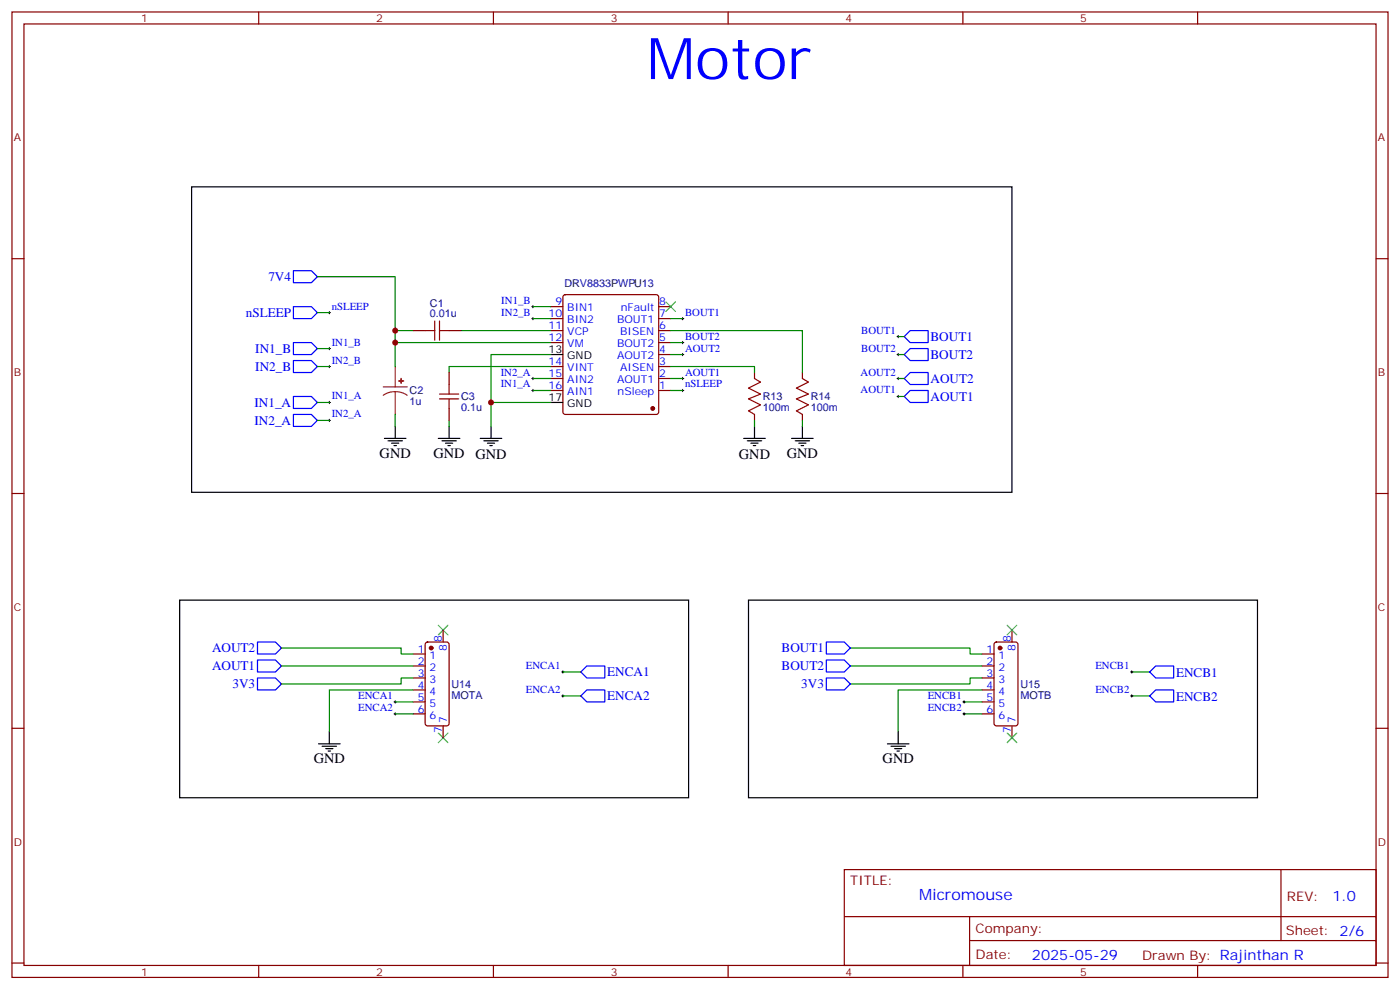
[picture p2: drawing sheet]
<svg xmlns="http://www.w3.org/2000/svg" width="412mm" height="292mm" viewBox="0 0 412 292" stroke-linecap="round" stroke-linejoin="round" font-family="sans-serif">
<g fill="none" stroke="#870000" stroke-width=".35">
<path d="M3.5 3.5h405.4v284.4h-405.4zM7.1 7.1h398.2v277.2h-398.2zM76.2 3.5v3.6M145.3 3.5v3.6M214.5 3.5v3.6M283.6 3.5v3.6M352.8 3.5v3.6M3.5 76.2h3.6M405.3 76.2h3.6M121.7 97.4h3.5M132.3 97.4h3.5M162.3 97.4h3.5"/>
<path d="M162.3 93.8h3.5M162.3 90.3h3.5M166 87l.5-.2h26.8l.5 .2 .2 .5v33.9l-.2 .5-.5 .2h-26.8l-.5-.3-.2-.4v-33.9zM194 97.4h3.6M194 93.8h3.6M194 90.3h3.6M132.3 109.7v3.5M162.3 115h3.5M162.3 111.5h3.5M162.3 108h3.5M162.3 100.9h3.5M194 115h3.6"/>
<path d="M194 111.5h3.6M194 108h3.6M194 104.4h3.6M194 100.9h3.6M222.2 109.7v1.8M236.4 109.7v1.8M132.3 120.3v3.5M222.2 122.1v1.7M236.4 122.1v1.7M3.5 145.3h3.6M405.3 145.3h3.6M121.7 192.6h3.5"/>
<path d="M121.7 196.1h3.5M121.7 199.7h3.5M125.5 189.3l.4-.2h5.7l.6 .4 .1 23.6-.5 .6-5.9 .1-.6-.5-.1-23.5zM130.5 185.6v3.5M289.3 192.6h3.5M289.3 196.1h3.5M289.3 199.7h3.5M293 189.3l.5-.2h5.7l.6 .4 .1 23.6-.5 .6-5.9 .1-.6-.5-.1-23.5zM298.1 185.6v3.5M3.5 214.5h3.6M121.7 203.2h3.5M121.7 206.7h3.5"/>
<path d="M121.7 210.3h3.5M130.5 213.8v3.5M289.3 203.2h3.5M289.3 206.7h3.5M289.3 210.3h3.5M298.1 213.8v3.5M405.3 214.5h3.6M248.7 256.1h156.6v28.2h-156.6zM377.3 256.1v20.9M248.7 270h156.5M285.6 277h119.6M285.6 270v14.1"/>
<path d="M3.5 283.6h3.6M76.2 284.3v3.6M145.3 284.3v3.6M214.5 284.3v3.6M283.6 284.3v3.6M352.8 284.3v3.6M405.3 283.6h3.6"/>
</g>
<g fill="none" stroke="#000" stroke-width=".35">
<path d="M56.4 55h241.7v90h-241.7zM162.3 104.4h3.5M162.3 118.5h3.5M113.2 129.1h6.4M114.3 129.8h4.2M115.4 130.5h2.1M116.1 131.2h.7M116.4 125.6v3.5M129.1 129.1h6.4M130.2 129.8h4.2M131.2 130.5h2.1M131.9 131.2h.7"/>
<path d="M132.3 125.6v3.5M141.5 129.1h6.3M142.5 129.8h4.3M143.6 130.5h2.1M144.3 131.2h.7M144.6 125.6v3.5M219.1 129.1h6.3M220.1 129.8h4.3M221.2 130.5h2.1M221.9 131.2h.7M222.2 125.6v3.5M233.2 129.1h6.3"/>
<path d="M234.2 129.8h4.3M235.3 130.5h2.1M236 131.2h.7M236.4 125.6v3.5M52.9 176.7h149.9v58.2h-149.9zM220.5 176.7h149.9v58.2h-149.9zM93.8 219.1h6.4M94.9 219.8h4.2M97 215.5v3.6M261.4 219.1h6.4M262.5 219.8h4.2M264.6 215.5v3.6"/>
<path d="M96 220.5h2.1M96.7 221.2h.7M263.5 220.5h2.1M264.2 221.2h.7"/>
</g>
<g fill="none" stroke="#00f" stroke-width=".35">
<path d="M86.4 79.7h5.3l1.8 1.8-1.8 1.8h-5.3zM86.4 90.3h5.3l1.8 1.8-1.8 1.7h-5.3zM266.3 99.1l1.8-1.7h5.3v3.5h-5.3zM86.4 106.2h5.3l1.8 1.8-1.8 1.7h-5.3zM86.4 100.9h5.3l1.8 1.8-1.8 1.7h-5.3zM86.4 116.8h5.3l1.8 1.7-1.8 1.8h-5.3zM266.3 104.4l1.8-1.7h5.3v3.5h-5.3zM266.3 111.5l1.8-1.8h5.3v3.5h-5.3zM266.3 116.8l1.8-1.8h5.3v3.5h-5.3zM86.4 122.1h5.3l1.8 1.7-1.8 1.8h-5.3zM75.8 189.1h5.3l1.8 1.8-1.8 1.7h-5.3zM75.8 199.7h5.3l1.8 1.7-1.8 1.8h-5.3z"/>
<path d="M75.8 194.4h5.3l1.8 1.7-1.8 1.8h-5.3zM171.1 197.9l1.8-1.8h5.3v3.6h-5.3zM243.4 194.4h5.3l1.8 1.7-1.8 1.8h-5.3zM243.4 199.7h5.3l1.8 1.7-1.8 1.8h-5.3zM243.4 189.1h5.3l1.8 1.8-1.8 1.7h-5.3zM338.7 197.9l1.7-1.8h5.3v3.6h-5.3zM172.9 203.2h5.3v3.5h-5.3l-1.8-1.7zM338.7 205l1.7-1.8h5.3v3.5h-5.3z"/>
</g>
<g fill="#870000" stroke="#870000" stroke-width=".35">
<circle cx="192.3" cy="120.3" r=".53"/>
<circle cx="127" cy="190.9" r=".53"/>
<circle cx="294.6" cy="190.9" r=".53"/>
</g>
<g fill="none" stroke="#008700" stroke-width=".35">
<path d="M93.5 81.5h22.9v26.5M93.5 92.1h3.5M116.4 97.4h5.3M135.8 97.4h26.5M157 93.8h5.3M157 90.3h5.3M197.6 97.4h38.8v12.3M197.6 93.8h3.5M264.6 99.1h1.7M93.5 118.5h3.5M93.5 102.7h3.5M93.5 108h3.5"/>
<path d="M116.4 100.9h45.9M144.6 118.5h17.7M157 115h5.3M157 111.5h5.3M162.3 104.4h-17.7v21.2M162.3 108h-30v1.7M197.6 108h24.6v1.7M197.6 100.9h3.5M197.6 115h3.5M197.6 111.5h3.5M197.6 104.4h3.5M264.6 111.5h1.7"/>
<path d="M264.6 104.4h1.7M264.6 116.8h1.7M93.5 123.8h3.5M116.4 122.1v3.5M132.3 123.8v1.8M222.2 123.8v1.8M236.4 123.8v1.8M82.9 190.9h35.3v1.7h3.5M82.9 196.1h38.8M121.7 199.7h-3.5v1.7h-35.3M165.8 197.9h5.3M250.5 190.9h35.3v1.7h3.5"/>
<path d="M250.5 196.1h38.8M289.3 199.7h-3.5v1.7h-35.3M333.4 197.9h5.3M116.4 210.3h5.3M116.4 206.7h5.3M121.7 203.2h-24.7v12.3M165.8 205h5.3M284 210.3h5.3M284 206.7h5.3M289.3 203.2h-24.7v12.3M333.4 205h5.3"/>
</g>
<g fill="none" stroke="#000" stroke-width=".29">
<path d="M96.7 92.1h.7M97 91.7v.7M156.6 90.3h.7M156.6 93.8h.7M157 90v.7M157 93.5v.7M200.7 93.8h.7M201.1 93.5v.7M264.2 99.1h.7M264.6 98.8v.7M96.7 102.7h.7M96.7 108h.7"/>
<path d="M96.7 118.5h.7M97 102.3v.7M97 107.6v.7M97 118.2v.7M156.6 111.5h.7M156.6 115h.7M157 111.1v.7M157 114.7v.7M200.7 111.5h.7M200.7 115h.7M200.7 100.9h.7M200.7 104.4h.7"/>
<path d="M201.1 100.5v.7M201.1 104.1v.7M201.1 111.1v.7M201.1 114.7v.7M264.2 111.5h.7M264.2 104.4h.7M264.2 116.8h.7M264.6 104.1v.7M264.6 111.1v.7M264.6 116.4v.7M96.7 123.8h.7M97 123.5v.7"/>
<path d="M165.5 197.9h.7M165.8 197.6v.7M333 197.9h.7M333.4 197.6v.7M116.1 206.7h.7M116.1 210.3h.7M116.4 206.4v.7M116.4 209.9v.7M165.5 205h.7M165.8 204.6v.7M283.6 206.7h.7M283.6 210.3h.7"/>
<path d="M284 206.4v.7M284 209.9v.7M333 205h.7M333.4 204.6v.7"/>
</g>
<path d="M112.9 113.9h7M116.4 115.4l-1.8 .2-1.7 .8M116.4 115.4l1.9 .2 1.6 .8M116.4 108v5.9M116.4 115.4v6.7" fill="none" stroke="#8c2424" stroke-width=".35"/>
<g fill="#8c2424" stroke="#8c2424" stroke-width=".35">
<path d="M117.5 112.2h1.4z"/>
<path d="M118.1 111.5l.1 1.4z"/>
</g>
<path d="M125.2 97.4h2.9M128.1 94.5v5.7M129.5 97.4h2.8M129.5 94.5v5.7M129.5 117.5h5.6M129.5 116.1h5.6M132.3 113.2v2.9M132.3 117.5v2.8M222.2 111.5l1.8 1-3.5 1.8 3.5 1.8-3.5 1.4 3.5 1.7-3.5 1.8 1.7 1.1M236.4 111.5l1.7 1-3.5 1.8 3.5 1.8-3.5 1.4 3.5 1.7-3.5 1.8 1.8 1.1" fill="none" stroke="#a10000" stroke-width=".35"/>
<path d="M196.1 88.9l2.9 2.8M199 88.9l-2.9 2.8M129.1 184.2l2.8 2.8M131.9 184.2l-2.8 2.8M296.7 184.2l2.8 2.8M299.5 184.2l-2.8 2.8M129.1 215.9l2.8 2.8M131.9 215.9l-2.8 2.8M296.7 215.9l2.8 2.8M299.5 215.9l-2.8 2.8" fill="none" stroke="#3c3" stroke-width=".35"/>
<g fill="#c00">
<circle cx="144.6" cy="118.5" r=".88"/>
<circle cx="116.4" cy="100.9" r=".88"/>
<circle cx="116.4" cy="97.4" r=".88"/>
</g>
<text font-size="16.9" fill="#00f" x="190.5" y="23.3">Motor</text>
<text font-size="4.6" fill="#00f" x="270.8" y="265.1">Micromouse</text>
<g font-size="4.2">
<text x="111.8" y="134.8">GND</text>
<text x="127.7" y="134.8">GND</text>
<text x="140.1" y="135.2">GND</text>
<text x="217.7" y="135.2">GND</text>
<text x="231.8" y="134.8">GND</text>
<text x="92.4" y="224.7">GND</text>
<text x="260" y="224.7">GND</text>
</g>
<g font-size="4.2" fill="#00f">
<text x="392.5" y="265.4">1.0</text>
<text x="304" y="282.7">2025-05-29</text>
</g>
<g font-size="3.9" fill="#00f">
<text x="79.1" y="82.8">7V4</text>
<text x="72.4" y="93.3">nSLEEP</text>
<text x="274.1" y="100.4">BOUT1</text>
<text x="75.2" y="103.9">IN1_B</text>
<text x="274.1" y="105.7">BOUT2</text>
<text x="75.2" y="109.2">IN2_B</text>
<text x="274.1" y="112.7">AOUT2</text>
<text x="75" y="119.8">IN1_A</text>
<text x="274.1" y="118">AOUT1</text>
<text x="75" y="125.1">IN2_A</text>
<text x="62.5" y="192.1">AOUT2</text>
<text x="62.5" y="197.4">AOUT1</text>
<text x="230.3" y="197.4">BOUT2</text>
<text x="230.3" y="192.1">BOUT1</text>
<text x="68.5" y="202.7">3V3</text>
<text x="178.9" y="199.1">ENCA1</text>
<text x="236" y="202.7">3V3</text>
<text x="346.4" y="199.3">ENCB1</text>
<text x="178.9" y="206.2">ENCA2</text>
<text x="346.4" y="206.3">ENCB2</text>
</g>
<g font-size="3.9" fill="#800">
<text x="250.5" y="260.7">TITLE:</text>
<text x="379.1" y="265.4">REV:</text>
<text x="287.4" y="274.9">Company:</text>
<text x="378.7" y="275.5">Sheet: 2/6</text>
<text x="287.4" y="282.6">Date:</text>
<text x="336.4" y="282.7">Drawn By: Rajinthan R</text>
</g>
<g font-size="3.2" fill="#800">
<text x="41.6" y="6.5">1</text>
<text x="110.8" y="6.5">2</text>
<text x="179.9" y="6.5">3</text>
<text x="249.1" y="6.5">4</text>
<text x="318.2" y="6.5">5</text>
<text x="4.1" y="41.6">A</text>
<text x="405.9" y="41.6">A</text>
<text x="4.1" y="110.8">B</text>
<text x="405.9" y="110.8">B</text>
<text x="4.1" y="179.9">C</text>
<text x="405.9" y="179.9">C</text>
<text x="4.1" y="249.1">D</text>
<text x="405.9" y="249.1">D</text>
<text x="41.6" y="287.3">1</text>
<text x="110.8" y="287.3">2</text>
<text x="179.9" y="287.3">3</text>
<text x="249.1" y="287.3">4</text>
<text x="318.2" y="287.3">5</text>
</g>
<g font-size="3.2" fill="#00f">
<text x="147.7" y="89.4">IN1_B</text>
<text x="163.6" y="90">9</text>
<text x="194.2" y="90">8</text>
<text x="97.7" y="91.2">nSLEEP</text>
<text x="147.7" y="93">IN2_B</text>
<text x="161.6" y="93.5">10</text>
<text x="167.1" y="91.7">BIN1</text>
<text x="167.1" y="95.2">BIN2</text>
<text x="181.8" y="95.2">BOUT1</text>
<text x="182.9" y="91.7">nFault</text>
<text x="194.2" y="93.5">7</text>
<text x="201.8" y="93">BOUT1</text>
<text x="97.7" y="101.8">IN1_B</text>
<text x="161.6" y="97">11</text>
<text x="161.6" y="100.5">12</text>
<text x="167.1" y="98.8">VCP</text>
<text x="182.7" y="98.8">BISEN</text>
<text x="194.2" y="100.5">5</text>
<text x="194.2" y="97">6</text>
<text x="201.8" y="100">BOUT2</text>
<text x="253.7" y="98.2">BOUT1</text>
<text x="97.7" y="107.1">IN2_B</text>
<text x="161.6" y="107.6">14</text>
<text x="167.1" y="102.3">VM</text>
<text x="181.8" y="102.3">BOUT2</text>
<text x="181.8" y="105.8">AOUT2</text>
<text x="194.2" y="107.6">3</text>
<text x="194.2" y="104.1">4</text>
<text x="201.8" y="103.5">AOUT2</text>
<text x="253.7" y="103.5">BOUT2</text>
<text x="147.5" y="110.6">IN2_A</text>
<text x="161.6" y="111.1">15</text>
<text x="167.1" y="109.4">VINT</text>
<text x="167.1" y="112.9">AIN2</text>
<text x="181.8" y="112.9">AOUT1</text>
<text x="182.7" y="109.4">AISEN</text>
<text x="194.2" y="111.1">2</text>
<text x="201.8" y="110.6">AOUT1</text>
<text x="253.5" y="110.6">AOUT2</text>
<text x="97.7" y="117.7">IN1_A</text>
<text x="147.5" y="114.1">IN1_A</text>
<text x="161.6" y="114.7">16</text>
<text x="167.1" y="116.4">AIN1</text>
<text x="181.9" y="116.4">nSleep</text>
<text x="194.2" y="114.7">1</text>
<text x="201.8" y="114.1">nSLEEP</text>
<text x="253.5" y="115.9">AOUT1</text>
<text x="97.7" y="122.9">IN2_A</text>
<text x="130.2" y="189.1" transform="rotate(-90 130.2 189.1)">8</text>
<text x="131.6" y="191.8" transform="rotate(-90 131.6 191.8)">8</text>
<text x="297.7" y="189.1" transform="rotate(-90 297.7 189.1)">8</text>
<text x="299.2" y="191.8" transform="rotate(-90 299.2 191.8)">8</text>
<text x="123" y="192.3">1</text>
<text x="123" y="195.8">2</text>
<text x="126.5" y="194">1</text>
<text x="126.5" y="197.6">2</text>
<text x="154.9" y="197">ENCA1</text>
<text x="290.6" y="192.3">1</text>
<text x="290.6" y="195.8">2</text>
<text x="294.1" y="194">1</text>
<text x="294.1" y="197.6">2</text>
<text x="322.7" y="197">ENCB1</text>
<text x="123" y="199.3">3</text>
<text x="123" y="202.8">4</text>
<text x="126.5" y="201.1">3</text>
<text x="290.6" y="199.3">3</text>
<text x="290.6" y="202.8">4</text>
<text x="294.1" y="201.1">3</text>
<text x="105.5" y="205.8">ENCA1</text>
<text x="105.5" y="209.4">ENCA2</text>
<text x="123" y="206.4">5</text>
<text x="123" y="209.9">6</text>
<text x="126.5" y="204.6">4</text>
<text x="126.5" y="208.1">5</text>
<text x="154.9" y="204.1">ENCA2</text>
<text x="273.3" y="209.4">ENCB2</text>
<text x="273.3" y="205.8">ENCB1</text>
<text x="290.6" y="206.4">5</text>
<text x="290.6" y="209.9">6</text>
<text x="294.1" y="204.6">4</text>
<text x="294.1" y="208.1">5</text>
<text x="322.7" y="204.1">ENCB2</text>
<text x="126.5" y="211.7">6</text>
<text x="130.2" y="215.8" transform="rotate(-90 130.2 215.8)">7</text>
<text x="131.6" y="213.1" transform="rotate(-90 131.6 213.1)">7</text>
<text x="294.1" y="211.7">6</text>
<text x="297.7" y="215.8" transform="rotate(-90 297.7 215.8)">7</text>
<text x="299.2" y="213.1" transform="rotate(-90 299.2 213.1)">7</text>
</g>
<g font-size="3.2" fill="#000080">
<text x="166.2" y="84.4">DRV8833PWPU13</text>
<text x="126.7" y="93.5">0.01u</text>
<text x="126.7" y="90.3">C1</text>
<text x="120.6" y="119.4">1u</text>
<text x="120.6" y="116.2">C2</text>
<text x="135.8" y="117.9">C3</text>
<text x="224.7" y="117.9">R13</text>
<text x="238.8" y="117.9">R14</text>
<text x="135.8" y="121.1">0.1u</text>
<text x="224.7" y="121.1">100m</text>
<text x="238.8" y="121.1">100m</text>
<text x="133" y="202.6">U14</text>
<text x="300.6" y="202.6">U15</text>
<text x="133" y="205.8">MOTA</text>
<text x="300.6" y="205.8">MOTB</text>
</g>
<g font-size="3.2">
<text x="161.6" y="104.1">13</text>
<text x="167.1" y="105.8">GND</text>
<text x="161.6" y="118.2">17</text>
<text x="167.1" y="119.9">GND</text>
</g>
</svg>
